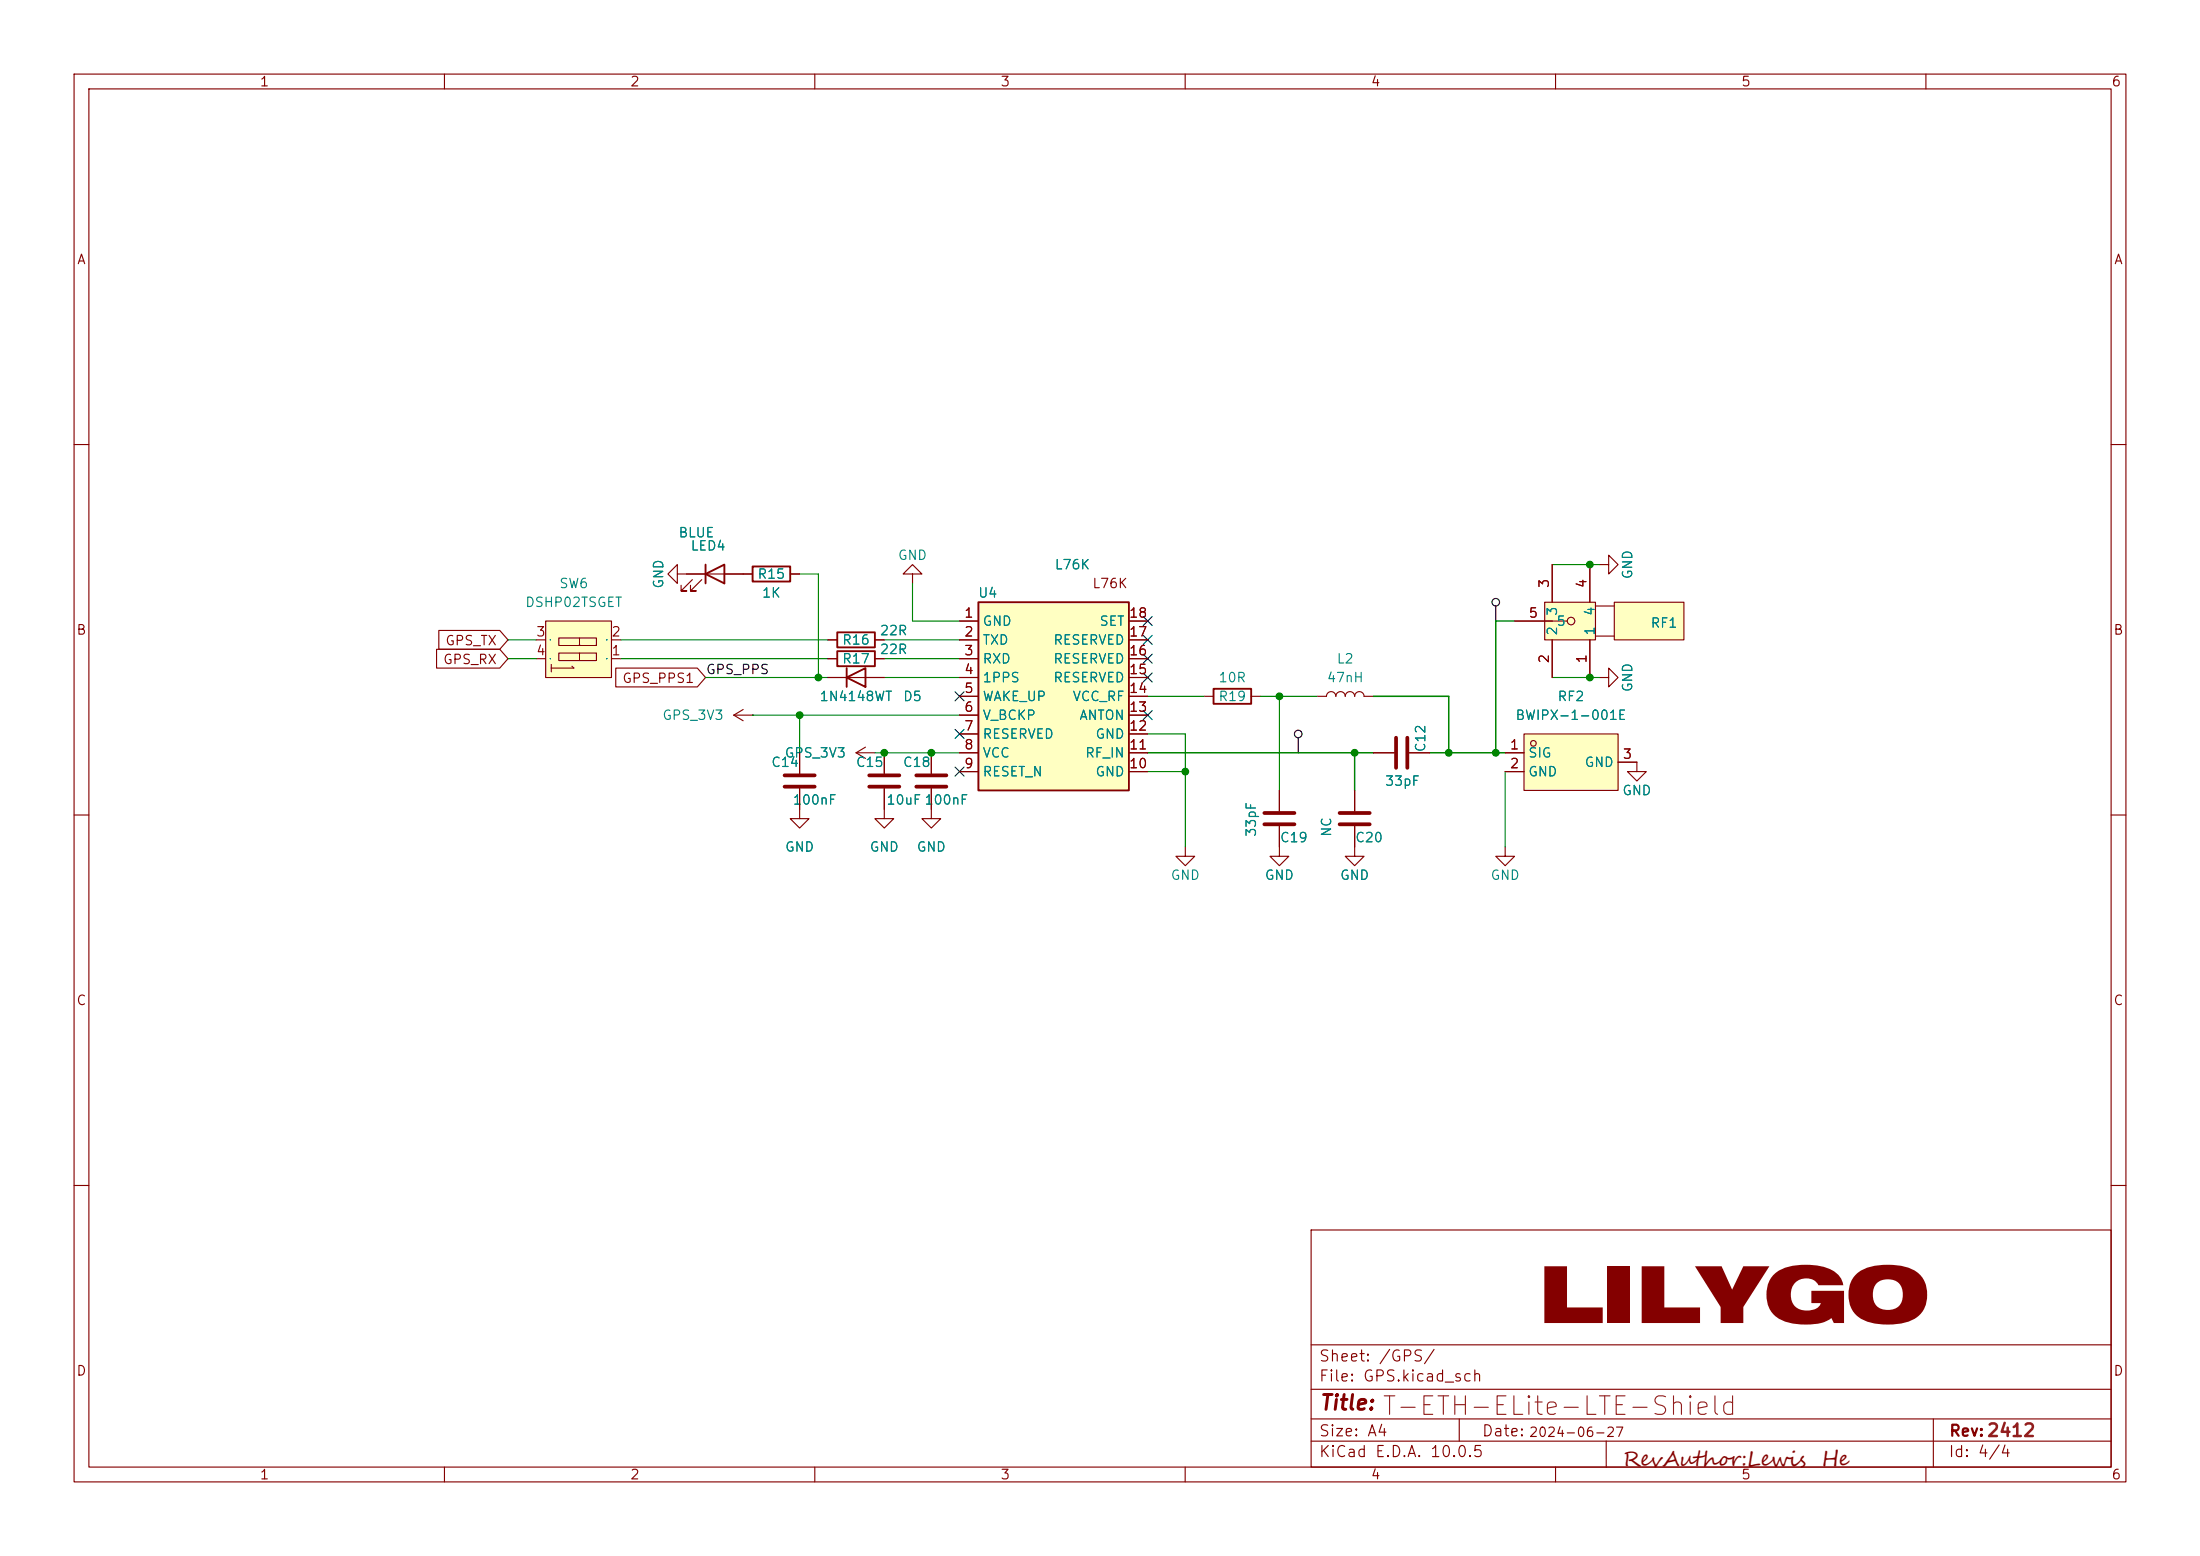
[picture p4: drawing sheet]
<svg xmlns="http://www.w3.org/2000/svg" width="297mm" height="210mm" viewBox="0 0 297 210" stroke-linecap="round" stroke-linejoin="round" font-family="sans-serif">
<g fill="none" stroke="#840000" stroke-width=".15">
<path d="M10 10h277v190h-277zM12 12h273v186h-273zM60 10v2M110 10v2M160 10v2M210 10v2M260 10v2M10 60h2M91.4 77.5v-1.3l-1.2 1.3 1.2 1.2v-1.2h8.9M93.5 78.2l-1.6 1.6h.8h-.8v-.8M94.7 78.2l-1.5 1.6h.8h-.8v-.8M123.2 77.5h1.3l-1.3-1.3-1.3 1.3h1.3v1.2"/>
<path d="M285 60h2M10 110h2M107.9 109.2v1.3h1.3l-1.3 1.3-1.2-1.3h1.2M115.6 101.6l1.2 .8M115.6 101.6h2.5M116.8 100.8l-1.2 .8M119.4 106.4v4.1h1.2l-1.2 1.3-1.3-1.3h1.3M119.4 101.6v2.8M125.7 109.2v1.3h1.3l-1.3 1.3-1.2-1.3h1.2M160 114.3v1.3h1.3l-1.3 1.2-1.3-1.2h1.3M172.7 111.5v4.1h1.3l-1.3 1.2-1.3-1.2h1.3M172.7 106.7v2.8"/>
<path d="M221 102.9v1.2h1.2l-1.2 1.3-1.3-1.3h1.3M285 110h2M10 160h2M177 166h108v32h-108zM285 160h2M60 198v2M110 198v2M160 198v2M177 194.5h108M177 191.5h108M177 187.5h108M177 181.5h108"/>
<path d="M197 191.5v3M210 198v2M216.8 194.5v3.6M260 198v2M261 191.5v6.5"/>
</g>
<path d="M95.2 77.5l2.6-1.3v2.5zM95.2 76.2v2.5" fill="none" stroke="#840000" stroke-width=".25"/>
<path d="M117.3 106.2h4.1M117.3 104.6h4.1M170.7 109.7h4.1M170.7 111.3h4.1" fill="none" stroke="#840000" stroke-width=".51"/>
<path d="M73.7 83.8h8.8v7.6h-8.8z" fill="#ffffc2"/>
<path d="M72.4 88.9h1.3M72.4 86.4h1.3M73.7 83.8h8.8v7.6h-8.8zM74.4 89.7v1M75.4 88.1h5.1v1.1h-5.1zM75.4 86.1h5.1v1h-5.1zM77.2 89.9l.3 .3h-3.1M78.2 86.1v1M78.2 88.1v1.1M82.5 88.9h1.3M82.5 86.4h1.3" fill="none" stroke="#840000" stroke-width=".15"/>
<g fill="#ffffc2">
<path d="M217.9 81.3h9.4v5.1h-9.4z"/>
<path d="M208.5 81.3h6.9v5.1h-6.9z"/>
</g>
<g fill="none" stroke="#840000" stroke-width=".15">
<path d="M209.5 76.2v5.1M214.6 76.2v5.1M99.1 96.5l1.2 .8M99.1 96.5h2.5M100.3 95.8l-1.2 .7M101.6 96.5h.1M204.5 83.8h7.1M208.5 81.3h6.9v5.1h-6.9zM209.5 86.4v5M214.6 86.4v5M215.4 85.9h2.5M215.4 81.8h2.5"/>
<path d="M217.9 81.3h9.4v5.1h-9.4z"/>
<circle cx="212.1" cy="83.8" r=".51"/>
</g>
<path d="M132.1 81.3h20.3v25.4h-20.3z" fill="#ffffc2"/>
<path d="M101.6 76.5h5.1v2h-5.1zM113 85.3h5.1v2.1h-5.1zM113 87.9h5.1v2h-5.1zM114.3 91.4l2.5-1.2v2.5zM114.3 90.2v2.5M132.1 81.3h20.3v25.4h-20.3zM163.8 93h5.1v2h-5.1z" fill="none" stroke="#840000" stroke-width=".25"/>
<g fill="none" stroke="#840000" stroke-width=".15">
<path d="M100.3 77.5h1.3M106.7 77.5h1.2M111.8 86.4h1.2M111.8 88.9h1.2M111.8 91.4h7.6M118.1 86.4h1.3M118.1 88.9h1.3M129.5 83.8h2.6M129.5 86.4h2.6M129.5 88.9h2.6M129.5 91.4h2.6M129.5 94h2.6"/>
<path d="M129.5 96.5h2.6M129.5 99.1h2.6M152.4 83.8h2.5M152.4 86.4h2.5M152.4 88.9h2.5M152.4 91.4h2.5M152.4 94h2.5M152.4 96.5h2.5M152.4 99.1h2.5M162.6 94h1.2M168.9 94h1.3M215.9 91.4h1.3v-1.2l1.2 1.2-1.2 1.3v-1.3"/>
<path d="M107.9 101.6v2.8M107.9 106.4v2.8M125.7 101.6v2.8M125.7 106.4v2.8M129.5 101.6h2.6M129.5 104.1h2.6M152.4 101.6h2.5M152.4 104.1h2.5M203.2 114.3v1.3h1.3l-1.3 1.2-1.3-1.2h1.3"/>
</g>
<path d="M105.9 106.2h4.1M105.9 104.6h4.1M123.7 106.2h4.1M123.7 104.6h4.1" fill="none" stroke="#840000" stroke-width=".51"/>
<path d="M205.7 99.1h12.7v7.6h-12.7z" fill="#ffffc2"/>
<g fill="none" stroke="#840000" stroke-width=".15">
<path d="M92.7 77.5h2.5M97.8 77.5h3.8M106.7 77.5h1.2M209.5 76.2v5.1M214.6 76.2v5.1M215.9 76.2h1.3v-1.3l1.2 1.3-1.2 1.3v-1.3M58.9 87.6h8.6l1.1 1.3-1.1 1.3h-8.6zM59.2 85.1h8.3l1.1 1.3-1.1 1.2h-8.3zM83.1 90.2h11l1.1 1.2-1.1 1.3h-11zM111.8 86.4h1.2M111.8 88.9h1.2M111.8 91.4h2.5"/>
<path d="M116.8 91.4h2.6M118.1 86.4h1.3M118.1 88.9h1.3M129.5 94h2.6M129.5 83.8h2.6M129.5 86.4h2.6M129.5 88.9h2.6M129.5 91.4h2.6M129.5 96.5h2.6M129.5 99.1h2.6M152.4 94h2.5M152.4 83.8h2.5"/>
<path d="M152.4 86.4h2.5M152.4 88.9h2.5M152.4 91.4h2.5M152.4 96.5h2.5M152.4 99.1h2.5M177.8 94h1.3a.64 .64 0 0 1 .6-.7 .64 .64 0 0 1 .6 .7 .64 .64 0 0 1 .7-.7 .64 .64 0 0 1 .6 .7 .64 .64 0 0 1 .6-.7 .64 .64 0 0 1 .7 .7 .64 .64 0 0 1 .6-.7 .64 .64 0 0 1 .6 .7h1.3M204.5 83.8h5M205.7 99.1h12.7v7.6h-12.7zM209.5 86.4v5M214.6 86.4v5M107.9 101.6v2.8M107.9 106.4v2.8"/>
<path d="M119.4 101.6v2.8M119.4 106.4v2.8M125.7 101.6v2.8M125.7 106.4v2.8M129.5 101.6h2.6M129.5 104.1h2.6M152.4 101.6h2.5M152.4 104.1h2.5M172.7 106.7v2.8M172.7 111.5v2.8M182.9 111.5v4.1h1.2l-1.2 1.2-1.3-1.2h1.3M182.9 106.7v2.8"/>
<path d="M185.4 101.6h2.8M190.2 101.6h2.8M203.2 101.6h2.5M203.2 104.1h2.5M218.4 102.9h2.6"/>
<circle cx="207" cy="100.3" r=".38"/>
</g>
<path d="M188.5 99.6v4M190 99.6v4M180.8 109.7h4.1M180.8 111.3h4.1" fill="none" stroke="#840000" stroke-width=".51"/>
<g fill="none" stroke="#000" stroke-width=".15">
<path d="M175.3 99.6v2M201.9 81.8v2"/>
<circle cx="175.3" cy="99.1" r=".51"/>
<circle cx="201.9" cy="81.3" r=".51"/>
</g>
<g fill="none" stroke="#008400" stroke-width=".15">
<path d="M107.9 77.5h2.6v13.9M123.2 78.7v5.1h6.3M209.5 76.2h6.4M68.6 88.9h3.8M68.6 86.4h3.8M83.8 88.9h28M83.8 86.4h28M95.2 91.4h16.6M101.6 96.5h27.9M107.9 96.5v5.1M119.4 88.9h10.1M119.4 86.4h10.1"/>
<path d="M119.4 91.4h10.1M154.9 99.1h5.1v15.2M154.9 94h7.7M170.2 94h7.6M172.7 94v12.7M209.5 91.4h6.4M118.1 101.6h11.4M154.9 104.1h5.1M203.2 104.1v10.2"/>
</g>
<path d="M185.4 94h10.2v7.6M204.5 83.8h-2.6v17.8M154.9 101.6h30.5M182.9 101.6v5.1M193 101.6h10.2" fill="none" stroke="#008400" stroke-width=".2"/>
<g fill="none" stroke="#000084" stroke-width=".15">
<path d="M128.9 98.5l1.2 1.2M128.9 93.4l1.2 1.2M130.1 98.5l-1.2 1.2M130.1 93.4l-1.2 1.2M154.3 83.2l1.2 1.2M154.3 90.8l1.2 1.2M154.3 95.9l1.2 1.2M154.3 85.8l1.2 1.2M154.3 88.3l1.2 1.2M155.5 83.2l-1.2 1.2M155.5 90.8l-1.2 1.2M155.5 95.9l-1.2 1.2"/>
<path d="M155.5 85.8l-1.2 1.2M155.5 88.3l-1.2 1.2M128.9 103.5l1.2 1.2M130.1 103.5l-1.2 1.2"/>
</g>
<g fill="#008400" stroke="#008400" stroke-width=".14">
<circle cx="172.7" cy="94" r=".46"/>
<circle cx="182.9" cy="101.6" r=".46"/>
<circle cx="160" cy="104.1" r=".46"/>
<circle cx="125.7" cy="101.6" r=".46"/>
<circle cx="119.4" cy="101.6" r=".46"/>
<circle cx="107.9" cy="96.5" r=".46"/>
<circle cx="110.5" cy="91.4" r=".46"/>
<circle cx="201.9" cy="101.6" r=".46"/>
<circle cx="214.6" cy="76.2" r=".46"/>
<circle cx="214.6" cy="91.4" r=".46"/>
<circle cx="195.6" cy="101.6" r=".46"/>
</g>
<text font-size="10.6" fill="#840000" x="207.6" y="178.6">LILYGO</text>
<g font-size="2.8" fill="#840000">
<text x="219.1" y="197.8">RevAuthor:Lewis</text>
<text x="246" y="197.8">He</text>
</g>
<text font-size="2.5" fill="#921e1e" x="186.4" y="191.6">T-ETH-ELite-LTE-Shield</text>
<text font-size="2" fill="#840000" x="178" y="190.8">Title:</text>
<g font-size="1.5" fill="#840000">
<text x="178" y="184.1">Sheet: /GPS/</text>
<text x="178" y="186.8">File: GPS.kicad_sch</text>
<text x="178" y="197">KiCad E.D.A. 10.0.5</text>
<text x="178" y="194.2">Size: A4</text>
<text x="200" y="194.2">Date:</text>
<text x="263" y="197">Id: 4/4</text>
<text x="263" y="194.2">Rev:2412</text>
</g>
<g font-size="1.3" fill="#840000">
<text x="35" y="12">1</text>
<text x="85" y="12">2</text>
<text x="135" y="12">3</text>
<text x="185" y="12">4</text>
<text x="235" y="12">5</text>
<text x="285" y="12">6</text>
<text x="10.3" y="36">A</text>
<text x="285.3" y="36">A</text>
<text x="130.1" y="83.7">1</text>
<text x="147.4" y="79.7">L76K</text>
<text x="152.3" y="83.7">18</text>
<text x="206.3" y="83.7">5</text>
<text x="209.4" y="79.5" transform="rotate(-90 209.4 79.5)">3</text>
<text x="214.5" y="79.5" transform="rotate(-90 214.5 79.5)">4</text>
<text x="10.2" y="86">B</text>
<text x="59.7" y="90">GPS_RX</text>
<text x="60" y="87.4">GPS_TX</text>
<text x="72.3" y="86.2">3</text>
<text x="72.3" y="88.8">4</text>
<text x="82.5" y="88.8">1</text>
<text x="82.5" y="86.2">2</text>
<text x="130.1" y="86.2">2</text>
<text x="130.1" y="88.8">3</text>
<text x="152.3" y="88.8">16</text>
<text x="152.3" y="86.2">17</text>
<text x="209.4" y="89.6" transform="rotate(-90 209.4 89.6)">2</text>
<text x="214.5" y="89.6" transform="rotate(-90 214.5 89.6)">1</text>
<text x="285.2" y="86">B</text>
<text x="83.9" y="92.5">GPS_PPS1</text>
<text x="130.1" y="91.3">4</text>
<text x="130.1" y="93.8">5</text>
<text x="152.3" y="93.8">14</text>
<text x="152.3" y="91.3">15</text>
<text x="130.1" y="96.4">6</text>
<text x="130.1" y="98.9">7</text>
<text x="130.1" y="101.5">8</text>
<text x="152.3" y="101.5">11</text>
<text x="152.3" y="98.9">12</text>
<text x="152.3" y="96.4">13</text>
<text x="203.7" y="101.5">1</text>
<text x="130.1" y="104">9</text>
<text x="152.3" y="104">10</text>
<text x="203.7" y="104">2</text>
<text x="219" y="102.7">3</text>
<text x="10.2" y="136">C</text>
<text x="285.2" y="136">C</text>
<text x="10.2" y="186">D</text>
<text x="285.2" y="186">D</text>
<text x="206.3" y="194.3">2024-06-27</text>
<text x="35" y="200">1</text>
<text x="85" y="200">2</text>
<text x="135" y="200">3</text>
<text x="185" y="200">4</text>
<text x="235" y="200">5</text>
<text x="285" y="200">6</text>
</g>
<g font-size="1.3" fill="#008484">
<text x="91.5" y="72.8">BLUE</text>
<text x="93.1" y="74.6">LED4</text>
<text x="121.1" y="75.9">GND</text>
<text x="142.3" y="77.2">L76K</text>
<text x="70.8" y="82.2">DSHP02TSGET</text>
<text x="75.4" y="79.7">SW6</text>
<text x="89.9" y="79.5" transform="rotate(-90 89.9 79.5)">GND</text>
<text x="102.2" y="78.4">R15</text>
<text x="102.8" y="81">1K</text>
<text x="132" y="81">U4</text>
<text x="210.5" y="83.2" transform="rotate(-90 210.5 83.2)">3</text>
<text x="215.6" y="83.2" transform="rotate(-90 215.6 83.2)">4</text>
<text x="220.7" y="78.3" transform="rotate(-90 220.7 78.3)">GND</text>
<text x="113.6" y="87.3">R16</text>
<text x="113.6" y="89.9">R17</text>
<text x="118.7" y="86.1">22R</text>
<text x="118.7" y="88.6">22R</text>
<text x="132.6" y="84.8">GND</text>
<text x="132.6" y="87.3">TXD</text>
<text x="132.6" y="89.9">RXD</text>
<text x="142.1" y="89.9">RESERVED</text>
<text x="142.1" y="87.3">RESERVED</text>
<text x="148.3" y="84.8">SET</text>
<text x="180.4" y="89.9">L2</text>
<text x="210" y="84.8">5</text>
<text x="210.5" y="85.9" transform="rotate(-90 210.5 85.9)">2</text>
<text x="215.6" y="85.9" transform="rotate(-90 215.6 85.9)">1</text>
<text x="222.7" y="85">RF1</text>
<text x="110.5" y="94.9">1N4148WT</text>
<text x="121.8" y="94.9">D5</text>
<text x="132.6" y="92.4">1PPS</text>
<text x="132.6" y="94.9">WAKE_UP</text>
<text x="142.1" y="92.4">RESERVED</text>
<text x="144.7" y="94.9">VCC_RF</text>
<text x="164.4" y="94.9">R19</text>
<text x="164.4" y="92.4">10R</text>
<text x="179" y="92.4">47nH</text>
<text x="210.2" y="94.9">RF2</text>
<text x="220.7" y="93.5" transform="rotate(-90 220.7 93.5)">GND</text>
<text x="89.3" y="97.5">GPS_3V3</text>
<text x="132.6" y="97.5">V_BCKP</text>
<text x="132.6" y="100">RESERVED</text>
<text x="145.6" y="97.5">ANTON</text>
<text x="147.8" y="100">GND</text>
<text x="192.7" y="101.6" transform="rotate(-90 192.7 101.6)">C12</text>
<text x="204.5" y="97.5">BWIPX-1-001E</text>
<text x="104" y="103.8">C14</text>
<text x="105.8" y="102.6">GPS_3V3</text>
<text x="115.5" y="103.8">C15</text>
<text x="121.8" y="103.8">C18</text>
<text x="132.6" y="102.6">VCC</text>
<text x="132.6" y="105.1">RESET_N</text>
<text x="146.4" y="102.6">RF_IN</text>
<text x="147.8" y="105.1">GND</text>
<text x="186.9" y="106.4">33pF</text>
<text x="206.2" y="102.6">SIG</text>
<text x="206.2" y="105.1">GND</text>
<text x="213.8" y="103.8">GND</text>
<text x="218.9" y="107.6">GND</text>
<text x="106.9" y="108.9">100nF</text>
<text x="119.6" y="108.9">10uF 100nF</text>
<text x="169.9" y="113" transform="rotate(-90 169.9 113)">33pF</text>
<text x="172.7" y="114">C19</text>
<text x="180" y="113" transform="rotate(-90 180 113)">NC</text>
<text x="182.9" y="114">C20</text>
<text x="105.9" y="115.3">GND</text>
<text x="117.3" y="115.3">GND</text>
<text x="123.7" y="115.3">GND</text>
<text x="158" y="119.1">GND</text>
<text x="170.7" y="119.1">GND</text>
<text x="180.8" y="119.1">GND</text>
<text x="201.1" y="119.1">GND</text>
</g>
<text font-size="1.3" x="95.2" y="91.3">GPS_PPS</text>
</svg>
